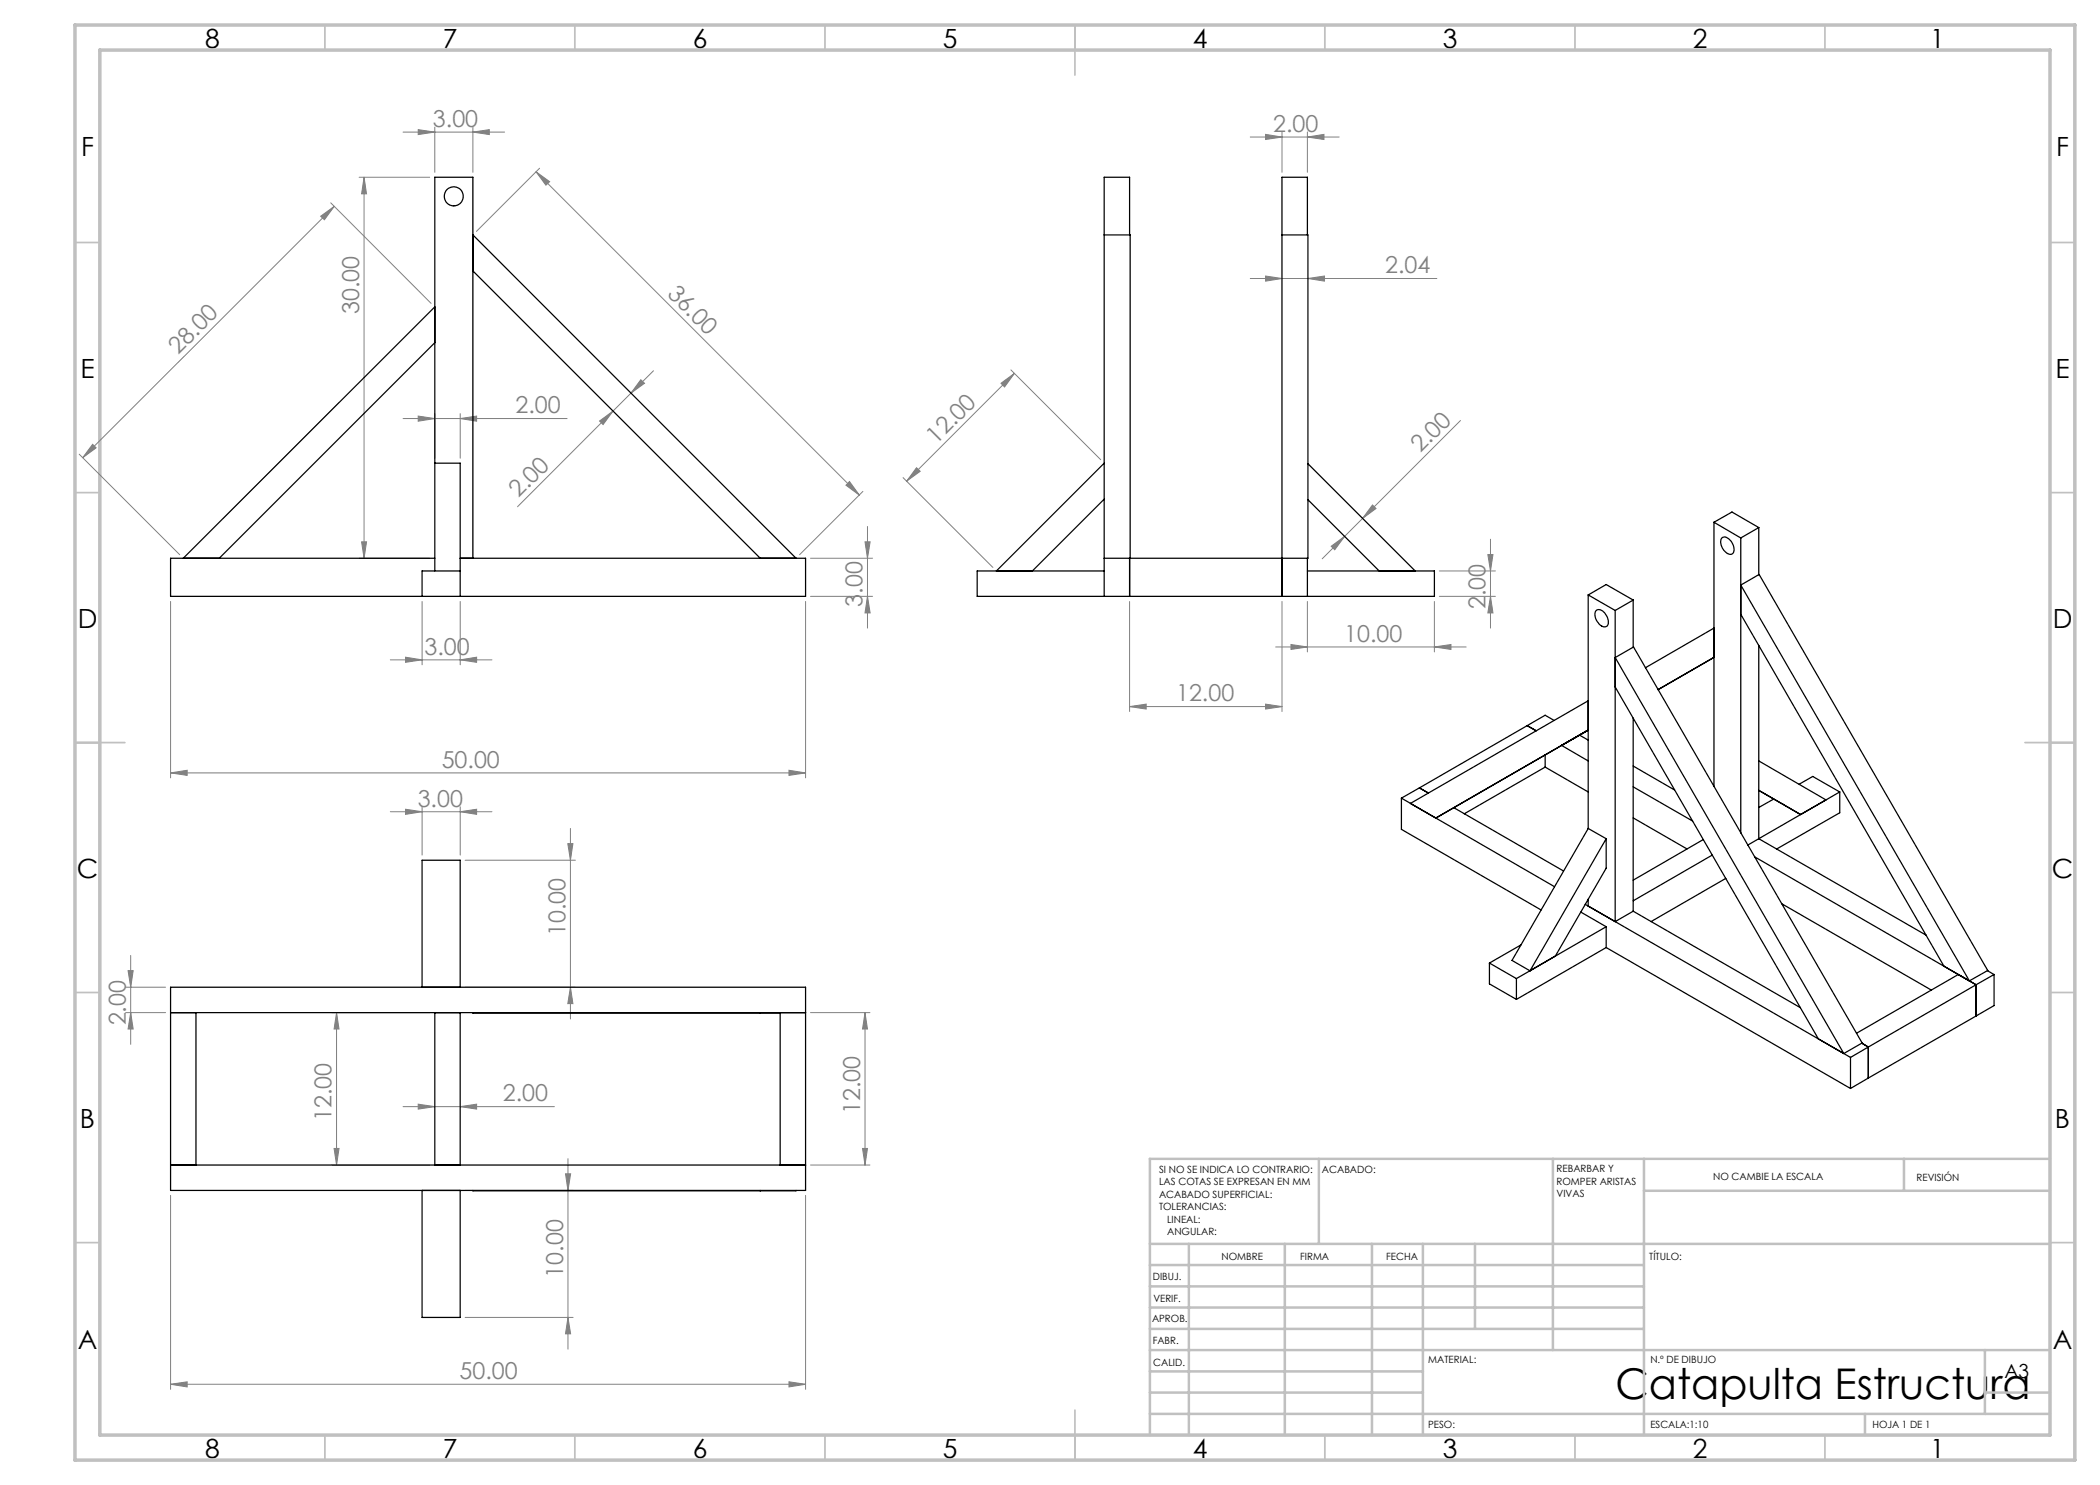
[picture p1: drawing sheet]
<svg xmlns="http://www.w3.org/2000/svg" width="420mm" height="297mm" viewBox="0 0 420 297" stroke-linecap="round" stroke-linejoin="round" font-family="sans-serif">
<g fill="none" stroke="#808080" stroke-width=".2">
<path d="M71.8 35.5h14.1M72.8 35.5l.5 3.3h-1zM72.8 35.5v76.2M80.6 26.4h20.3M83.6 25.9l3.4 .5-3.4 .5zM87 25.4v9.1M94.6 26.4l3.3-.5v1zM94.6 25.4v9.1M107.2 34.4l64.7 64.6M107.2 34.4l2.7 1.9-.7 .7zM107.9 33.7l-12.6 12.6M250 27.4h17.8"/>
<path d="M253.1 26.9l3.3 .5-3.3 .5zM256.4 26.4v8.1M261.5 27.4l3.3-.5v1zM261.5 26.4v8.1M64.1 43.2l2.8-1.9-2 2.7zM66.1 40.6l20.1 20.1M66.9 41.3l-50.4 50.2M250 55.7h37.4M253.1 55.2l3.3 .5-3.3 .5zM261.6 55.7l3.3-.5v1zM126.2 78.6l-22.7 22.7M128.2 75.9l.7 .8-2.7 1.9z"/>
<path d="M130.7 74.2l-4.5 4.4M200.2 76.7l2.7-2-2 2.7zM202.2 74l17.9 17.9M202.9 74.7l-21.6 21.5M15.8 90.8l20.1 20.1M18.5 88.9l.7 .7-2.7 1.9zM80.6 83.7h32.8M83.6 83.2l3.4 .5-3.4 .5zM87 82.7v8.9M92 83.7l3.3-.5v1zM92 82.7v8.9M119.9 84.2l2.7-2-2 2.7z"/>
<path d="M169.9 96.3l2 2.7-2.7-2zM172.6 98.3l-12.7 12.6M180.6 95.5l18 18M183.3 93.6l.7 .7-2.7 1.9zM292.1 84.1l-27.7 27.7M71.8 111.7h14.1M72.3 108.4h1l-.5 3.3zM162.1 119.3h12.4M162.1 111.7h12.4M173 108.4h1l-.5 3.3zM173.5 119.3l.5 3.3h-1zM173.5 105.3v20.3"/>
<path d="M266.2 109.3l2.7-2-2 2.7zM274.5 101l.7 .7-2.7 2zM287.9 119.3h11.2M287.9 114.2h11.2M297.6 110.9h1l-.5 3.3zM298.1 119.3l.5 3.3h-1zM298.1 107.8v17.8M34.1 120.3v35.3M78.1 132h20.3M81.1 131.4l3.3 .6-3.3 .5zM84.4 120.3v12.7M92 132l3.3-.6v1.1z"/>
<path d="M92 120.3v12.7M161.1 120.3v35.3M225.9 120.3v22M255.1 129.4h38.1M256.4 120.3v22M258.2 128.9l3.3 .5-3.3 .5zM261.5 120.3v10.1M286.9 129.4l3.3-.5v1zM286.9 120.3v10.1M34.1 154.6l3.3-.5v1zM34.1 154.6h127M157.8 154.1l3.3 .5-3.3 .5z"/>
<path d="M225.9 141.3l3.3-.5v1zM225.9 141.3h30.5M253.1 140.8l3.3 .5-3.3 .5zM78.1 162.3h20.3M81.1 161.9l3.3 .4-3.3 .6zM84.4 161.4v9.6M92 162.3l3.3-.4v1zM92 161.4v9.6M93 172h22.1M113.6 168.7h1l-.5 3.3zM114.1 165.7v38.1M25.1 197.4h8"/>
<path d="M25.6 194.1h1l-.5 3.3zM26.1 191.1v17.8M93 197.4h22.1M114.1 197.4l.5 3.3h-1zM25.1 202.5h8M26.1 202.5l.5 3.3h-1zM66.3 202.5h19.6M67.3 202.5l.5 3.3h-1zM67.3 202.5v30.5M162.1 202.5h11.9M173 202.5l.5 3.3h-1zM173 202.5v30.5"/>
<path d="M34.1 239.1v38.8M66.3 233h19.6M66.8 229.7h1l-.5 3.3zM80.6 221.3h30.3M83.6 220.8l3.4 .5-3.4 .5zM92 221.3l3.3-.5v1zM93 238.1h21.6M113.1 234.8h1l-.5 3.3zM113.6 231.7v38.1M161.1 239.1v38.8M162.1 233h11.9M172.5 229.7h1l-.5 3.3z"/>
<path d="M34.1 276.9l3.3-.5v1zM34.1 276.9h127M93 263.5h21.6M113.6 263.5l.5 3.3h-1zM157.8 276.4l3.3 .5-3.3 .5z"/>
</g>
<g fill="none" stroke="#c0c0c0" stroke-width=".35">
<path d="M65 5v5M115 5v5M165 5v5M215 5v10M265 5v5M315 5v5M365 5v5M15 48.5h5M410 48.5h5M15 98.5h5M410 98.5h5M15 148.5h10"/>
<path d="M405 148.5h10M15 198.5h5M410 198.5h5M15 248.5h5M410 248.5h5M65 287v5M115 287v5M165 287v5M215 282v10M265 287v5M315 287v5M365 287v5"/>
</g>
<g fill="none" stroke="#c0c0c0" stroke-width=".5">
<path d="M263.8 231.8v17M310.6 231.8v38.2M328.8 231.8v55.2M328.8 238.2h81.2M380.8 231.8v6.4M410 231.8h-180v55.2M230 248.8h180M230 257.3h98.8M230 253h98.8M237.8 248.8v38.2M257 248.8v38.2M274.4 248.8v38.2"/>
<path d="M284.6 248.8v38.2M295 248.8v17M230 265.8h98.8M230 261.5h98.8M230 278.5h54.6M230 274.3h54.6M230 270h180M397 278.5h13M397 270v12.8M230 282.8h180M373 282.8v4.2"/>
</g>
<path d="M15 5h400v287h-400zM20 10h390v277h-390z" fill="none" stroke="#c0c0c0" stroke-width=".7"/>
<g fill="#808080">
<path d="M169.9 96.3l2 2.7-2.7-2zM107.2 34.4l2.7 1.9-.7 .7z"/>
<path d="M261.6 55.7l3.3-.5v1zM253.1 55.2l3.3 .5-3.3 .5z"/>
<path d="M94.6 26.4l3.3-.5v1zM83.6 25.9l3.4 .5-3.4 .5zM286.9 129.4l3.3-.5v1zM258.2 128.9l3.3 .5-3.3 .5zM92 221.3l3.3-.5v1zM83.6 220.8l3.4 .5-3.4 .5z"/>
<path d="M81.1 131.4l3.3 .6-3.3 .5zM92 132l3.3-.6v1.1zM225.9 141.3l3.3-.5v1zM253.1 140.8l3.3 .5-3.3 .5zM253.1 26.9l3.3 .5-3.3 .5zM261.5 27.4l3.3-.5v1zM34.1 276.9l3.3-.5v1zM157.8 276.4l3.3 .5-3.3 .5zM81.1 161.9l3.3 .4-3.3 .6zM92 162.3l3.3-.4v1z"/>
<path d="M34.1 154.6l3.3-.5v1zM157.8 154.1l3.3 .5-3.3 .5z"/>
<path d="M92 83.7l3.3-.5v1zM83.6 83.2l3.4 .5-3.4 .5z"/>
<path d="M119.9 84.2l2.7-2-2 2.7zM128.2 75.9l.7 .8-2.7 1.9z"/>
<path d="M266.2 109.3l2.7-2-2 2.7zM274.5 101l.7 .7-2.7 2z"/>
<path d="M200.2 76.7l2.7-2-2 2.7zM183.3 93.6l.7 .7-2.7 1.9z"/>
<path d="M64.1 43.2l2.8-1.9-2 2.7zM18.5 88.9l.7 .7-2.7 1.9z"/>
<path d="M173.5 119.3l.5 3.3h-1zM173 108.4h1l-.5 3.3zM298.1 119.3l.5 3.3h-1zM297.6 110.9h1l-.5 3.3z"/>
<path d="M72.3 108.4h1l-.5 3.3zM72.8 35.5l.5 3.3h-1zM113.6 263.5l.5 3.3h-1zM113.1 234.8h1l-.5 3.3z"/>
<path d="M113.6 168.7h1l-.5 3.3zM114.1 197.4l.5 3.3h-1zM173 202.5l.5 3.3h-1zM172.5 229.7h1l-.5 3.3zM67.3 202.5l.5 3.3h-1zM66.8 229.7h1l-.5 3.3zM25.6 194.1h1l-.5 3.3zM26.1 202.5l.5 3.3h-1z"/>
</g>
<g fill="none" stroke="#000" stroke-width=".25">
<path d="M94.6 47l64.6 64.7M94.6 54.2l57.4 57.5M220.8 47h5.2v64.7M225.9 47v-11.5h-5.1v83.8M256.4 47h5.2v64.7h-40.8M261.5 47v-11.5h-5.1v83.8M87 68.5l-43.1 43.2M87 61.4l-50.3 50.3M87 92.6h5v26.7M220.8 99.8l-14.3 14.4M220.8 92.6l-21.5 21.6M261.6 99.9l14.2 14.3"/>
<path d="M261.6 92.7l21.4 21.5M87 111.7h-52.9v7.6h127v-7.6h-69.1M92 114.2h-7.6v5.1M94.6 111.7v-76.2h-7.6v78.7M220.8 114.2h-25.4v5.1h91.5v-5.1h-25.4M225.9 111.7v7.6M261.5 111.7v7.6M317.6 119v46.7M317.6 119l5.4 3.1M317.6 119l3.6-2.1 5.4 3.1M342.8 104.5v52.8M342.8 104.5l5.4 3.1"/>
<path d="M342.8 104.5l3.6-2.1 5.4 3.1M344.4 107.6a1.4 1.4 0 0 1 1.9 .8 1.86 1.86 0 0 1 .2 2.4 1.67 1.67 0 0 1-2-1.2 1.91 1.91 0 0 1-.1-2zM348.2 117l3.6-2.1 45.7 79.2-3.6 2.1zM348.2 107.6v59M351.8 105.5l-3.6 2.1M351.8 105.5v9.4M319.3 122a1.67 1.67 0 0 1 2 1.2 1.75 1.75 0 0 1 0 2.1 1.67 1.67 0 0 1-2-1.2 1.75 1.75 0 0 1 0-2.1zM323 131.5l3.7-2.1 45.7 79.2-3.6 2.1zM323 137.4l40.7 70.4M323 122.1v62.2M326.6 120l-3.6 2.1M326.6 120v9.4"/>
<path d="M342.8 125.6l-13.7 8M342.8 131.5l-11.2 6.4M348.2 122.9l40.6 70.3M351.8 129.1v38.6M280.3 159.6l30.6 17.7M280.3 159.6v6.3l27.9 16.1M283.9 157.6l-3.6 2M283.9 157.6l1.8 1M305.4 145.1l1.8 1.1M305.4 145.1l-21.5 12.5M309 153.4l8.6 5M309 153.4l-16.2 9.4"/>
<path d="M309 151v2.4M310.8 144.1l-1.8-1.1-3.6 2.1M312.3 149.1h.1M312.3 149.1l5.3 3.1M315.9 147l1.7 1M315.9 147l-3.6 2.1M317.6 146l-30.4 17.6 3.6-2.1 21.9 12.7M317.6 140.2l-35.5 20.5M317.6 146l-5.3 3.1M317.6 146l-1.7 1M326.6 157.4l11.9 6.8M326.6 143.6v38.6"/>
<path d="M326.6 153.2l8.3 4.8M351.8 158.1l8.3 4.8zM351.8 152.2l13.4 7.8-5.1 2.9M354.8 159.8l-3 1.7M359.8 156.8l2.7-1.5 5.4 3.1M367.9 158.4l-16.1 9.3M367.9 158.4v4.2l-12.5 7.2M317.6 179.8v1.4l5.4 3.1M317.6 165.7l3.6 2M317.6 165.7l-15.2 26.4 3.6 2.1M321.2 167.7v5.9l-10.1 17.6-5.1 3M321.2 167.7l-15.2 26.5"/>
<path d="M326.6 163.6l10.8 6.2M340.6 167.9l-14 8.1M342.4 171l-15.8 9.2M345.2 175.7l-15 8.6M350.9 171.4l44.3 25.6M351.8 167.7l-2.2 1.3M351.8 167.7l33.4 19.3M34.1 197.4h127v40.7h-127zM84.4 197.4v-25.4h7.6v25.4M297.9 192.6v4.2l5.4 3.1M297.9 192.6l5.4 3.1M303.3 195.7v4.2"/>
<path d="M304.2 189l-6.3 3.6M316.2 182.4l5 2.9M317 180.9l53.1 30.6M321.2 185.3l-17.9 10.4M321.2 185.3v4.2M321.2 189.5l-17.9 10.4M321.2 189.5l48.9 28.2M326.6 182.2l-3.6 2.1M326.6 182.2l33.5 19.3M356.3 180.7l30 17.3M395.2 197v6.2M395.2 197l-3.5-2.1-20.4 11.8"/>
<path d="M395.2 197l-21.5 12.4M397.5 194.1l1.3 .8M398.8 194.9v6.2l-3.6 2.1M398.8 194.9l-3.6 2.1M34.1 202.5h127M39.2 202.5v30.5M87 202.5v30.5M92 202.5v30.5M94.6 202.5l61.4 .1M152 202.5v.1M156 202.5v30.5M370.1 211.5v6.2"/>
<path d="M372.4 208.6l1.3 .8M373.7 215.6l-3.6 2.1M373.7 209.4l-3.6 2.1M373.7 209.4v6.2M395.2 203.2l-21.5 12.4M34.1 233h127M84.4 238.1v25.4h7.6v-25.4M94.6 238.1h64.6M152 238.1v.1"/>
<circle cx="90.7" cy="39.3" r="1.9"/>
</g>
<text font-size="8.5" x="323.1" y="279.7">Catapulta Estructura</text>
<g font-size="5.3">
<text x="41" y="9.5">8</text>
<text x="88.5" y="9.5">7</text>
<text x="138.5" y="9.5">6</text>
<text x="188.5" y="9.5">5</text>
<text x="238.5" y="9.5">4</text>
<text x="288.5" y="9.5">3</text>
<text x="338.5" y="9.5">2</text>
<text x="386" y="9.5">1</text>
<text x="16.2" y="31.3">F</text>
<text x="411.2" y="31.3">F</text>
<text x="16.1" y="75.5">E</text>
<text x="411.1" y="75.5">E</text>
<text x="15.5" y="125.5">D</text>
<text x="410.5" y="125.5">D</text>
<text x="15.4" y="175.5">C</text>
<text x="410.4" y="175.5">C</text>
<text x="16" y="225.5">B</text>
<text x="411" y="225.5">B</text>
<text x="15.5" y="269.8">A</text>
<text x="410.5" y="269.8">A</text>
<text x="41" y="291.5">8</text>
<text x="88.5" y="291.5">7</text>
<text x="138.5" y="291.5">6</text>
<text x="188.5" y="291.5">5</text>
<text x="238.5" y="291.5">4</text>
<text x="288.5" y="291.5">3</text>
<text x="338.5" y="291.5">2</text>
<text x="386" y="291.5">1</text>
</g>
<g font-size="4.7" fill="#808080">
<text x="86.6" y="25.4">3.00</text>
<text x="254.6" y="26.4">2.00</text>
<text x="133.3" y="59" transform="rotate(45 133.3 59)">36.00</text>
<text x="277" y="54.7">2.04</text>
<text x="71.8" y="62.8" transform="rotate(-90 71.8 62.8)">30.00</text>
<text x="35.6" y="71" transform="rotate(-45 35.6 71)">28.00</text>
<text x="103.1" y="82.7">2.00</text>
<text x="187.2" y="88.9" transform="rotate(-45 187.2 88.9)">12.00</text>
<text x="284.1" y="90.7" transform="rotate(-45 284.1 90.7)">2.00</text>
<text x="103.7" y="99.7" transform="rotate(-45 103.7 99.7)">2.00</text>
<text x="172.5" y="121.3" transform="rotate(-90 172.5 121.3)">3.00</text>
<text x="297.1" y="121.9" transform="rotate(-90 297.1 121.9)">2.00</text>
<text x="84.9" y="130.9">3.00</text>
<text x="268.9" y="128.4">10.00</text>
<text x="235.2" y="140.3">12.00</text>
<text x="88.3" y="153.5">50.00</text>
<text x="83.5" y="161.3">3.00</text>
<text x="113.1" y="187.3" transform="rotate(-90 113.1 187.3)">10.00</text>
<text x="25.1" y="205.1" transform="rotate(-90 25.1 205.1)">2.00</text>
<text x="100.6" y="220.3">2.00</text>
<text x="66.3" y="224.2" transform="rotate(-90 66.3 224.2)">12.00</text>
<text x="172" y="222.8" transform="rotate(-90 172 222.8)">12.00</text>
<text x="112.6" y="255.5" transform="rotate(-90 112.6 255.5)">10.00</text>
<text x="91.9" y="275.8">50.00</text>
</g>
<text font-size="3.9" x="400.9" y="275.5">A3</text>
<g font-size="2">
<text x="231.8" y="234.6">SI NO SE INDICA LO CONTRARIO:</text>
<text x="231.8" y="237.1">LAS COTAS SE EXPRESAN EN MM</text>
<text x="231.8" y="239.6">ACABADO SUPERFICIAL:</text>
<text x="264.4" y="234.6">ACABADO:</text>
<text x="311.3" y="234.5">REBARBAR Y</text>
<text x="311.3" y="237">ROMPER ARISTAS</text>
<text x="311.3" y="239.5">VIVAS</text>
<text x="342.6" y="236">NO CAMBIE LA ESCALA</text>
<text x="383.3" y="236.2">REVISIÓN</text>
<text x="231.8" y="242.1">TOLERANCIAS:</text>
<text x="233.4" y="244.6">LINEAL:</text>
<text x="233.4" y="247.1">ANGULAR:</text>
<text x="244.3" y="252">NOMBRE</text>
<text x="260" y="251.9">FIRMA</text>
<text x="277.2" y="251.9">FECHA</text>
<text x="329.9" y="251.9">TÍTULO:</text>
<text x="230.6" y="256.1">DIBUJ.</text>
<text x="230.7" y="260.3">VERIF.</text>
<text x="230.4" y="264.4">APROB.</text>
<text x="230.5" y="268.8">FABR.</text>
<text x="230.7" y="273.1">CALID.</text>
<text x="285.6" y="272.5">MATERIAL:</text>
<text x="330.1" y="272.5">N.º DE DIBUJO</text>
<text x="285.6" y="285.5">PESO:</text>
<text x="330.1" y="285.6">ESCALA:1:10</text>
<text x="374.5" y="285.6">HOJA 1 DE 1</text>
</g>
</svg>
